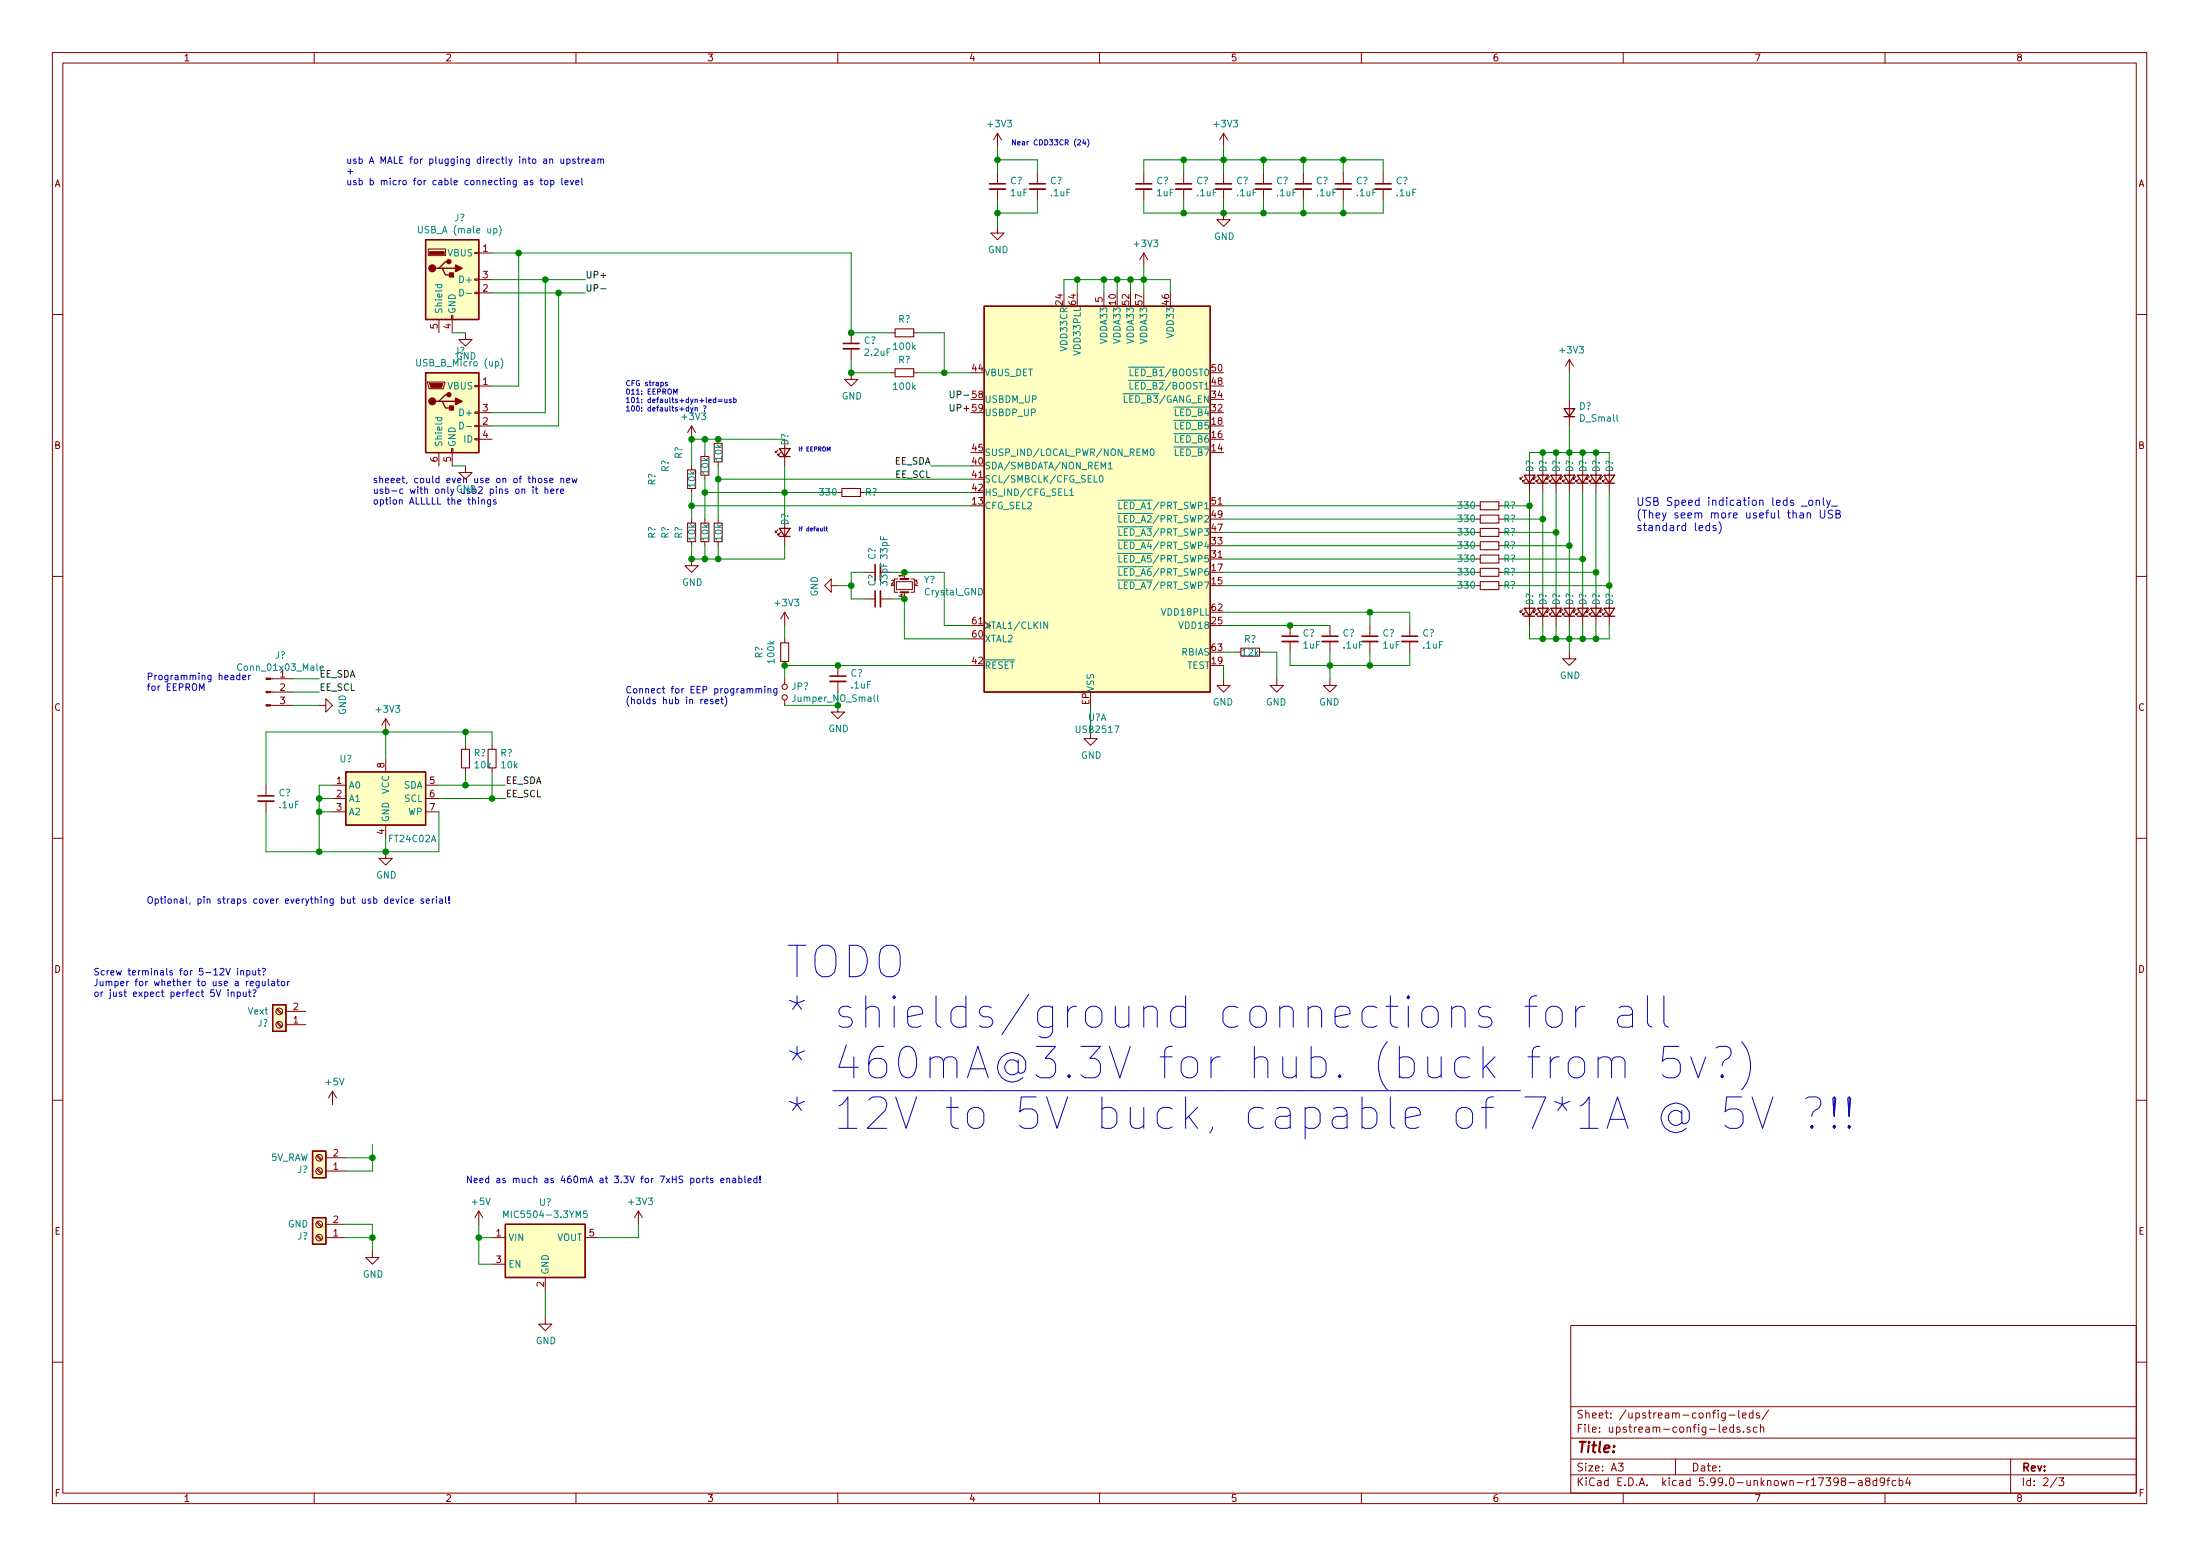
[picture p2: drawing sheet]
EESchema Schematic File Version 5
EELAYER 30 0
EELAYER END
$Descr A3 16535 11693
encoding utf-8
Sheet 2 3
Title ""
Date ""
Rev ""
Comp ""
Comment1 ""
Comment2 ""
Comment3 ""
Comment4 ""
Comment5 ""
Comment6 ""
Comment7 ""
Comment8 ""
Comment9 ""
$EndDescr
Connection ~ 3500 5500
$Comp
L Device:R_Small R?
U 1 1
P 6800 2800
F 0 "R?" V 6700 2800 50  0000 C CNN
F 1 "100k" V 6900 2800 50  0000 C CNN
F 2 "Resistor_SMD:R_0603_1608Metric" H 6800 2800 50  0001 C CNN
F 3 "~" H 6800 2800 50  0001 C CNN
	1    6800 2800
	0    1    1    0   
$EndComp
Text Notes 2800 3800 0    50   ~ 0
sheeet, could even use on of those new \nusb-c with only usb2 pins on it here\noption ALLLLL the things
Wire Wire Line
	2400 5900 2400 6000
$Comp
L Device:R_Small R?
U 1 1
P 6800 2500
F 0 "R?" V 6900 2500 50  0000 C CNN
F 1 "100k" V 6695 2500 50  0000 C CNN
F 2 "Resistor_SMD:R_0603_1608Metric" H 6800 2500 50  0001 C CNN
F 3 "~" H 6800 2500 50  0001 C CNN
	1    6800 2500
	0    -1   -1   0   
$EndComp
$Comp
L Connector:USB_B_Micro J?
U 1 1
P 3400 3100
F 0 "J?" H 3457 3567 50  0000 C CNN
F 1 "USB_B_Micro (up)" H 3457 3476 50  0000 C CNN
F 2 "Connector_USB:USB_Micro-B_Amphenol_10103594-0001LF_Horizontal" H 3550 3050 50  0001 C CNN
F 3 "~" H 3550 3050 50  0001 C CNN
	1    3400 3100
	1    0    0    -1  
$EndComp
Text Notes 2600 1400 0    50   ~ 0
usb A MALE for plugging directly into an upstream\n+\nusb b micro for cable connecting as top level
$Comp
L power:+3V3 #PWR?
U 1 1
P 11800 2800
F 0 "#PWR?" H 11800 2650 50  0001 C CNN
F 1 "+3V3" H 11815 2973 50  0000 C CNN
F 2 "" H 11800 2800 50  0001 C CNN
F 3 "" H 11800 2800 50  0001 C CNN
	1    11800 2800
	1    0    0    -1  
$EndComp
Connection ~ 7100 2800
Connection ~ 2800 8700
$Comp
L power:GND #PWR?
U 1 1
P 6400 2800
F 0 "#PWR?" H 6400 2550 50  0001 C CNN
F 1 "GND" H 6405 2627 50  0000 C CNN
F 2 "" H 6400 2800 50  0001 C CNN
F 3 "" H 6400 2800 50  0001 C CNN
	1    6400 2800
	1    0    0    -1  
$EndComp
Wire Wire Line
	7300 2800 7100 2800
$Comp
L Device:Crystal_GND23_Small Y?
U 1 1
P 6800 4400
F 0 "Y?" V 6754 4544 50  0000 L CNN
F 1 "Crystal_GND23_Small" V 6845 4544 50  0000 L CNN
F 2 "Crystal:Crystal_SMD_3225-4Pin_3.2x2.5mm" H 6800 4400 50  0001 C CNN
F 3 "~" H 6800 4400 50  0001 C CNN
	1    6800 4400
	0    1    1    0   
$EndComp
$Comp
L Connector:Screw_Terminal_01x02 J?
U 1 1
P 2400 8800
F 0 "J?" H 2480 8792 50  0000 L CNN
F 1 "5V_RAW" H 2480 8701 50  0000 L CNN
F 2 "TerminalBlock:TerminalBlock_Altech_AK300-2_P5.00mm" H 2400 8800 50  0001 C CNN
F 3 "~" H 2400 8800 50  0001 C CNN
	1    2400 8800
	-1   0    0    1   
$EndComp
$Comp
L power:+5V #PWR?
U 1 1
P 2500 8300
F 0 "#PWR?" H 2500 8150 50  0001 C CNN
F 1 "+5V" H 2515 8473 50  0000 C CNN
F 2 "" H 2500 8300 50  0001 C CNN
F 3 "" H 2500 8300 50  0001 C CNN
	1    2500 8300
	1    0    0    -1  
$EndComp
$Comp
L Connector:Screw_Terminal_01x02 J?
U 1 1
P 2400 9300
F 0 "J?" H 2480 9292 50  0000 L CNN
F 1 "GND" H 2480 9201 50  0000 L CNN
F 2 "TerminalBlock:TerminalBlock_Altech_AK300-2_P5.00mm" H 2400 9300 50  0001 C CNN
F 3 "~" H 2400 9300 50  0001 C CNN
	1    2400 9300
	-1   0    0    1   
$EndComp
$Comp
L power:GND #PWR?
U 1 1
P 2800 9400
F 0 "#PWR?" H 2800 9150 50  0001 C CNN
F 1 "GND" H 2805 9227 50  0000 C CNN
F 2 "" H 2800 9400 50  0001 C CNN
F 3 "" H 2800 9400 50  0001 C CNN
	1    2800 9400
	1    0    0    -1  
$EndComp
Wire Wire Line
	2800 8600 2800 8700
Wire Wire Line
	2800 8700 2600 8700
Wire Wire Line
	2600 8800 2800 8800
Wire Wire Line
	2800 8800 2800 8700
Wire Wire Line
	2600 9200 2800 9200
Wire Wire Line
	2800 9200 2800 9300
Wire Wire Line
	2600 9300 2800 9300
Connection ~ 2800 9300
Wire Wire Line
	2800 9300 2800 9400
$Comp
L Connector:Screw_Terminal_01x02 J?
U 1 1
P 2100 7700
F 0 "J?" H 2180 7692 50  0000 L CNN
F 1 "Vext" H 2180 7601 50  0000 L CNN
F 2 "TerminalBlock:TerminalBlock_Altech_AK300-2_P5.00mm" H 2100 7700 50  0001 C CNN
F 3 "~" H 2100 7700 50  0001 C CNN
	1    2100 7700
	-1   0    0    1   
$EndComp
$Comp
L Regulator_Linear:MIC5504-3.3YM5 U?
U 1 1
P 4100 9400
F 0 "U?" H 4100 9767 50  0000 C CNN
F 1 "MIC5504-3.3YM5" H 4100 9676 50  0000 C CNN
F 2 "Package_TO_SOT_SMD:SOT-23-5" H 4100 9000 50  0001 C CNN
F 3 "http://ww1.microchip.com/downloads/en/DeviceDoc/MIC550X.pdf" H 3850 9650 50  0001 C CNN
	1    4100 9400
	1    0    0    -1  
$EndComp
$Comp
L power:+5V #PWR?
U 1 1
P 3600 9200
F 0 "#PWR?" H 3600 9050 50  0001 C CNN
F 1 "+5V" H 3615 9373 50  0000 C CNN
F 2 "" H 3600 9200 50  0001 C CNN
F 3 "" H 3600 9200 50  0001 C CNN
	1    3600 9200
	1    0    0    -1  
$EndComp
Wire Wire Line
	3600 9200 3600 9300
Wire Wire Line
	3600 9300 3700 9300
Wire Wire Line
	3700 9500 3600 9500
Wire Wire Line
	3600 9500 3600 9300
Connection ~ 3600 9300
$Comp
L power:GND #PWR?
U 1 1
P 4100 9900
F 0 "#PWR?" H 4100 9650 50  0001 C CNN
F 1 "GND" H 4105 9727 50  0000 C CNN
F 2 "" H 4100 9900 50  0001 C CNN
F 3 "" H 4100 9900 50  0001 C CNN
	1    4100 9900
	1    0    0    -1  
$EndComp
Wire Wire Line
	4100 9700 4100 9900
$Comp
L power:+3V3 #PWR?
U 1 1
P 4800 9200
F 0 "#PWR?" H 4800 9050 50  0001 C CNN
F 1 "+3V3" H 4815 9373 50  0000 C CNN
F 2 "" H 4800 9200 50  0001 C CNN
F 3 "" H 4800 9200 50  0001 C CNN
	1    4800 9200
	1    0    0    -1  
$EndComp
Wire Wire Line
	4500 9300 4800 9300
Wire Wire Line
	4800 9300 4800 9200
$Comp
L power:+3V3 #PWR?
U 1 1
P 8600 2000
F 0 "#PWR?" H 8600 1850 50  0001 C CNN
F 1 "+3V3" H 8615 2173 50  0000 C CNN
F 2 "" H 8600 2000 50  0001 C CNN
F 3 "" H 8600 2000 50  0001 C CNN
	1    8600 2000
	1    0    0    -1  
$EndComp
Wire Wire Line
	8300 2200 8300 2100
Wire Wire Line
	8300 2100 8400 2100
Wire Wire Line
	8600 2100 8600 2000
Wire Wire Line
	8600 2200 8600 2100
Connection ~ 8600 2100
Wire Wire Line
	8500 2200 8500 2100
Connection ~ 8500 2100
Wire Wire Line
	8500 2100 8600 2100
Wire Wire Line
	8400 2200 8400 2100
Connection ~ 8400 2100
Wire Wire Line
	8400 2100 8500 2100
Wire Wire Line
	3900 1900 3700 1900
Wire Wire Line
	3900 2900 3900 1900
Wire Wire Line
	3700 2900 3900 2900
Wire Wire Line
	4100 2100 3700 2100
Wire Wire Line
	3700 3200 4200 3200
Wire Wire Line
	4100 3100 3700 3100
Wire Wire Line
	4200 2200 3700 2200
$Comp
L Connector:USB_A J?
U 1 1
P 3400 2100
F 0 "J?" H 3457 2567 50  0000 C CNN
F 1 "USB_A (male up)" H 3457 2476 50  0000 C CNN
F 2 "Connector_USB:USB_A_Receptacle_GENERIC" H 3550 2050 50  0001 C CNN
F 3 " ~" H 3550 2050 50  0001 C CNN
	1    3400 2100
	1    0    0    -1  
$EndComp
Wire Wire Line
	4100 2100 4100 3100
Wire Wire Line
	4200 2200 4200 3200
Wire Wire Line
	7100 2500 7100 2800
$Comp
L Device:C_Small C?
U 1 1
P 6400 2600
F 0 "C?" H 6492 2645 50  0000 L CNN
F 1 "2.2uF" H 6491 2555 50  0000 L CNN
F 2 "" H 6400 2600 50  0001 C CNN
F 3 "~" H 6400 2600 50  0001 C CNN
	1    6400 2600
	1    0    0    -1  
$EndComp
Wire Wire Line
	6400 2500 6700 2500
Wire Wire Line
	6400 2700 6400 2800
Wire Wire Line
	3900 1900 6400 1900
Wire Wire Line
	6400 1900 6400 2500
Connection ~ 3900 1900
Connection ~ 6400 2500
Text Label 7300 3000 2    50   ~ 0
UP-
Text Label 7300 3100 2    50   ~ 0
UP+
Wire Wire Line
	4200 2200 4400 2200
Connection ~ 4200 2200
Wire Wire Line
	4100 2100 4400 2100
Connection ~ 4100 2100
Text Label 4400 2200 0    50   ~ 0
UP-
Text Label 4400 2100 0    50   ~ 0
UP+
$Comp
L Memory_EEPROM:24LC02 U?
U 1 1
P 2900 6000
F 0 "U?" H 2600 6300 50  0000 C CNN
F 1 "FT24C02A" H 3100 5700 50  0000 C CNN
F 2 "" H 2900 6000 50  0001 C CNN
F 3 "http://ww1.microchip.com/downloads/en/DeviceDoc/21709c.pdf" H 2900 6000 50  0001 C CNN
	1    2900 6000
	1    0    0    -1  
$EndComp
Wire Wire Line
	2400 6000 2400 6100
Wire Wire Line
	7000 3500 7300 3500
Wire Wire Line
	2200 5300 2400 5300
Wire Wire Line
	5900 5300 6300 5300
Text Notes 3500 8900 0    50   ~ 0
Need as much as 460mA at 3.3V for 7xHS ports enabled!
Wire Wire Line
	2400 6400 2900 6400
Wire Wire Line
	3700 5600 3700 5500
Text Label 7000 3600 2    50   ~ 0
EE_SCL
$Comp
L power:+3V3 #PWR?
U 1 1
P 5900 4700
F 0 "#PWR?" H 5900 4550 50  0001 C CNN
F 1 "+3V3" H 5915 4873 50  0000 C CNN
F 2 "" H 5900 4700 50  0001 C CNN
F 3 "" H 5900 4700 50  0001 C CNN
	1    5900 4700
	1    0    0    -1  
$EndComp
Text Label 2400 5200 0    50   ~ 0
EE_SCL
Connection ~ 2400 6400
Wire Wire Line
	2000 6400 2400 6400
Wire Wire Line
	2400 6100 2400 6400
Connection ~ 3700 6000
$Comp
L power:GND #PWR?
U 1 1
P 6300 5300
F 0 "#PWR?" H 6300 5050 50  0001 C CNN
F 1 "GND" H 6305 5127 50  0000 C CNN
F 2 "" H 6300 5300 50  0001 C CNN
F 3 "" H 6300 5300 50  0001 C CNN
	1    6300 5300
	1    0    0    -1  
$EndComp
Wire Wire Line
	3700 6000 3800 6000
Wire Wire Line
	3700 5800 3700 6000
Text Notes 1100 5200 0    50   ~ 0
Programming header\nfor EEPROM
Wire Wire Line
	3700 5500 3500 5500
Connection ~ 2900 5500
Connection ~ 3500 5900
$Comp
L power:+3V3 #PWR?
U 1 1
P 2900 5500
F 0 "#PWR?" H 2900 5350 50  0001 C CNN
F 1 "+3V3" H 2915 5673 50  0000 C CNN
F 2 "" H 2900 5500 50  0001 C CNN
F 3 "" H 2900 5500 50  0001 C CNN
	1    2900 5500
	1    0    0    -1  
$EndComp
Text Label 3800 5900 0    50   ~ 0
EE_SDA
$Comp
L Device:LED_Small D?
U 1 1
P 11800 4600
F 0 "D?" H 11900 4600 50  0000 C CNN
F 1 "R4" H 11800 4743 50  0001 C CNN
F 2 "" V 11800 4600 50  0001 C CNN
F 3 "~" V 11800 4600 50  0001 C CNN
	1    11800 4600
	0    -1   -1   0   
$EndComp
$Comp
L power:GND #PWR?
U 1 1
P 11800 4900
F 0 "#PWR?" H 11800 4650 50  0001 C CNN
F 1 "GND" H 11805 4727 50  0000 C CNN
F 2 "" H 11800 4900 50  0001 C CNN
F 3 "" H 11800 4900 50  0001 C CNN
	1    11800 4900
	1    0    0    -1  
$EndComp
$Comp
L Device:R_Small R?
U 1 1
P 11200 4000
F 0 "R?" V 11200 3800 50  0000 L CNN
F 1 "330" V 11200 4100 50  0000 L CNN
F 2 "" H 11200 4000 50  0001 C CNN
F 3 "~" H 11200 4000 50  0001 C CNN
	1    11200 4000
	0    -1   -1   0   
$EndComp
$Comp
L Device:R_Small R?
U 1 1
P 3700 5700
F 0 "R?" H 3759 5745 50  0000 L CNN
F 1 "10k" H 3759 5655 50  0000 L CNN
F 2 "" H 3700 5700 50  0001 C CNN
F 3 "~" H 3700 5700 50  0001 C CNN
	1    3700 5700
	1    0    0    -1  
$EndComp
$Comp
L Device:R_Small R?
U 1 1
P 3500 5700
F 0 "R?" H 3559 5745 50  0000 L CNN
F 1 "10k" H 3559 5655 50  0000 L CNN
F 2 "" H 3500 5700 50  0001 C CNN
F 3 "~" H 3500 5700 50  0001 C CNN
	1    3500 5700
	1    0    0    -1  
$EndComp
Wire Wire Line
	3500 5800 3500 5900
Wire Wire Line
	3300 6000 3700 6000
$Comp
L Device:R_Small R?
U 1 1
P 11200 3900
F 0 "R?" V 11200 3700 50  0000 L CNN
F 1 "330" V 11200 4000 50  0000 L CNN
F 2 "" H 11200 3900 50  0001 C CNN
F 3 "~" H 11200 3900 50  0001 C CNN
	1    11200 3900
	0    -1   -1   0   
$EndComp
Wire Wire Line
	2200 5200 2400 5200
Wire Wire Line
	2000 5500 2900 5500
Text Notes 4700 5300 0    50   ~ 0
Connect for EEP programming\n(holds hub in reset)
$Comp
L Device:R_Small R?
U 1 1
P 11200 4200
F 0 "R?" V 11200 4000 50  0000 L CNN
F 1 "330" V 11200 4300 50  0000 L CNN
F 2 "" H 11200 4200 50  0001 C CNN
F 3 "~" H 11200 4200 50  0001 C CNN
	1    11200 4200
	0    -1   -1   0   
$EndComp
Wire Wire Line
	2200 5100 2400 5100
Wire Wire Line
	3300 6100 3300 6400
Connection ~ 2400 6100
$Comp
L power:GND #PWR?
U 1 1
P 9600 5100
F 0 "#PWR?" H 9600 4850 50  0001 C CNN
F 1 "GND" H 9605 4927 50  0000 C CNN
F 2 "" H 9600 5100 50  0001 C CNN
F 3 "" H 9600 5100 50  0001 C CNN
	1    9600 5100
	-1   0    0    -1  
$EndComp
Wire Wire Line
	3500 5900 3800 5900
Wire Wire Line
	2000 5500 2000 5900
$Comp
L Device:R_Small R?
U 1 1
P 11200 3800
F 0 "R?" V 11200 3600 50  0000 L CNN
F 1 "330" V 11200 3900 50  0000 L CNN
F 2 "" H 11200 3800 50  0001 C CNN
F 3 "~" H 11200 3800 50  0001 C CNN
	1    11200 3800
	0    -1   -1   0   
$EndComp
$Comp
L Connector:Conn_01x03_Male J?
U 1 1
P 2000 5200
F 0 "J?" H 2108 5479 50  0000 C CNN
F 1 "Conn_01x03_Male" H 2108 5388 50  0000 C CNN
F 2 "" H 2000 5200 50  0001 C CNN
F 3 "~" H 2000 5200 50  0001 C CNN
	1    2000 5200
	1    0    0    -1  
$EndComp
Wire Wire Line
	2900 6300 2900 6400
Connection ~ 6300 5300
Wire Wire Line
	2900 5500 2900 5700
$Comp
L power:GND #PWR?
U 1 1
P 2400 5300
F 0 "#PWR?" H 2400 5050 50  0001 C CNN
F 1 "GND" H 2405 5127 50  0000 C CNN
F 2 "" H 2400 5300 50  0001 C CNN
F 3 "" H 2400 5300 50  0001 C CNN
	1    2400 5300
	0    -1   -1   0   
$EndComp
Wire Wire Line
	3300 5900 3500 5900
Text Label 2400 5100 0    50   ~ 0
EE_SDA
Wire Wire Line
	2400 6100 2500 6100
Wire Wire Line
	3300 6400 2900 6400
$Comp
L Device:R_Small R?
U 1 1
P 5900 4900
F 0 "R?" V 5704 4900 50  0000 C CNN
F 1 "100k" V 5795 4900 50  0000 C CNN
F 2 "Resistor_SMD:R_0603_1608Metric" H 5900 4900 50  0001 C CNN
F 3 "~" H 5900 4900 50  0001 C CNN
	1    5900 4900
	1    0    0    -1  
$EndComp
Wire Wire Line
	2400 6000 2500 6000
Text Label 7000 3500 2    50   ~ 0
EE_SDA
Connection ~ 5900 5000
$Comp
L Device:R_Small R?
U 1 1
P 11200 4100
F 0 "R?" V 11200 3900 50  0000 L CNN
F 1 "330" V 11200 4200 50  0000 L CNN
F 2 "" H 11200 4100 50  0001 C CNN
F 3 "~" H 11200 4100 50  0001 C CNN
	1    11200 4100
	0    -1   -1   0   
$EndComp
Wire Wire Line
	2000 6100 2000 6400
Wire Wire Line
	3500 5500 2900 5500
Wire Wire Line
	3500 5600 3500 5500
Connection ~ 2900 6400
Wire Wire Line
	6300 5200 6300 5300
$Comp
L power:GND #PWR?
U 1 1
P 2900 6400
F 0 "#PWR?" H 2900 6150 50  0001 C CNN
F 1 "GND" H 2905 6227 50  0000 C CNN
F 2 "" H 2900 6400 50  0001 C CNN
F 3 "" H 2900 6400 50  0001 C CNN
	1    2900 6400
	1    0    0    -1  
$EndComp
$Comp
L Device:Jumper_NO_Small JP?
U 1 1
P 5900 5200
F 0 "JP?" V 5855 5248 50  0000 L CNN
F 1 "Jumper_NO_Small" V 5945 5248 50  0000 L CNN
F 2 "" H 5900 5200 50  0001 C CNN
F 3 "~" H 5900 5200 50  0001 C CNN
	1    5900 5200
	0    1    1    0   
$EndComp
Wire Wire Line
	5900 5100 5900 5000
Text Label 3800 6000 0    50   ~ 0
EE_SCL
Wire Wire Line
	2500 5900 2400 5900
Connection ~ 2400 6000
Text Notes 700  7500 0    50   ~ 0
Screw terminals for 5-12V input?\nJumper for whether to use a regulator\nor just expect perfect 5V input?
Text Notes 1100 6800 0    50   ~ 0
Optional, pin straps cover everything but usb device serial!
$Comp
L Device:R_Small R?
U 1 1
P 9400 4900
F 0 "R?" V 9300 4900 50  0000 C CNN
F 1 "12k" V 9400 4900 50  0000 C CNN
F 2 "Resistor_SMD:R_0603_1608Metric" H 9400 4900 50  0001 C CNN
F 3 "~" H 9400 4900 50  0001 C CNN
	1    9400 4900
	0    -1   1    0   
$EndComp
Wire Wire Line
	9500 4900 9600 4900
Wire Wire Line
	9600 4900 9600 5100
Wire Wire Line
	8200 5300 8200 5500
$Comp
L power:GND #PWR?
U 1 1
P 8200 5500
F 0 "#PWR?" H 8200 5250 50  0001 C CNN
F 1 "GND" H 8205 5327 50  0000 C CNN
F 2 "" H 8200 5500 50  0001 C CNN
F 3 "" H 8200 5500 50  0001 C CNN
	1    8200 5500
	1    0    0    -1  
$EndComp
Text Notes 5900 8500 0    236  ~ 0
TODO\n* shields/ground connections for all\n* 460mA@3.3V for hub. (buck from 5v?)\n* ~12V to 5V buck, capable of ~7*1A @ 5V ?!!
$Comp
L Interface_USB:USB2517 U?
U 1 1
P 8200 3700
F 0 "U?" H 8250 2012 50  0000 C CNN
F 1 "USB2517" H 8250 1921 50  0000 C CNN
F 2 "Package_DFN_QFN:QFN-64-1EP_9x9mm_P0.5mm_EP4.7x4.7mm_ThermalVias" H 8500 3300 50  0001 C CNN
F 3 "http://ww1.microchip.com/downloads/en/DeviceDoc/USB2517-USB2517i-Data-Sheet-00001598C.pdf" H 8500 3300 50  0001 C CNN
	1    8200 3700
	1    0    0    -1  
$EndComp
$Comp
L Device:R_Small R?
U 1 1
P 5200 3600
F 0 "R?" V 4900 3600 50  0000 C CNN
F 1 "10k" V 5200 3600 50  0000 C CNN
F 2 "Resistor_SMD:R_0603_1608Metric" H 5200 3600 50  0001 C CNN
F 3 "~" H 5200 3600 50  0001 C CNN
	1    5200 3600
	1    0    0    -1  
$EndComp
$Comp
L power:+3V3 #PWR?
U 1 1
P 5200 3300
F 0 "#PWR?" H 5200 3150 50  0001 C CNN
F 1 "+3V3" H 5215 3473 50  0000 C CNN
F 2 "" H 5200 3300 50  0001 C CNN
F 3 "" H 5200 3300 50  0001 C CNN
	1    5200 3300
	1    0    0    -1  
$EndComp
$Comp
L Device:R_Small R?
U 1 1
P 5200 4000
F 0 "R?" V 4900 4000 50  0000 C CNN
F 1 "10k" V 5200 4000 50  0000 C CNN
F 2 "Resistor_SMD:R_0603_1608Metric" H 5200 4000 50  0001 C CNN
F 3 "~" H 5200 4000 50  0001 C CNN
	1    5200 4000
	1    0    0    -1  
$EndComp
$Comp
L power:GND #PWR?
U 1 1
P 5200 4200
F 0 "#PWR?" H 5200 3950 50  0001 C CNN
F 1 "GND" H 5205 4027 50  0000 C CNN
F 2 "" H 5200 4200 50  0001 C CNN
F 3 "" H 5200 4200 50  0001 C CNN
	1    5200 4200
	1    0    0    -1  
$EndComp
Wire Wire Line
	5200 3300 5200 3500
Wire Wire Line
	5200 4100 5200 4200
$Comp
L Device:R_Small R?
U 1 1
P 5300 3500
F 0 "R?" V 5000 3500 50  0000 C CNN
F 1 "10k" V 5300 3500 50  0000 C CNN
F 2 "Resistor_SMD:R_0603_1608Metric" H 5300 3500 50  0001 C CNN
F 3 "~" H 5300 3500 50  0001 C CNN
	1    5300 3500
	1    0    0    -1  
$EndComp
$Comp
L Device:R_Small R?
U 1 1
P 5400 3400
F 0 "R?" V 5100 3400 50  0000 C CNN
F 1 "10k" V 5400 3400 50  0000 C CNN
F 2 "Resistor_SMD:R_0603_1608Metric" H 5400 3400 50  0001 C CNN
F 3 "~" H 5400 3400 50  0001 C CNN
	1    5400 3400
	1    0    0    -1  
$EndComp
$Comp
L Device:R_Small R?
U 1 1
P 5400 4000
F 0 "R?" V 5100 4000 50  0000 C CNN
F 1 "10k" V 5400 4000 50  0000 C CNN
F 2 "Resistor_SMD:R_0603_1608Metric" H 5400 4000 50  0001 C CNN
F 3 "~" H 5400 4000 50  0001 C CNN
	1    5400 4000
	1    0    0    -1  
$EndComp
$Comp
L Device:R_Small R?
U 1 1
P 5300 4000
F 0 "R?" V 5000 4000 50  0000 C CNN
F 1 "10k" V 5300 4000 50  0000 C CNN
F 2 "Resistor_SMD:R_0603_1608Metric" H 5300 4000 50  0001 C CNN
F 3 "~" H 5300 4000 50  0001 C CNN
	1    5300 4000
	1    0    0    -1  
$EndComp
Wire Wire Line
	5200 3900 5200 3800
Wire Wire Line
	5200 3800 7300 3800
Connection ~ 5200 3800
Wire Wire Line
	5200 3800 5200 3700
Wire Wire Line
	5400 3500 5400 3600
Wire Wire Line
	5400 3600 7300 3600
Wire Wire Line
	5400 3600 5400 3900
Connection ~ 5400 3600
Wire Wire Line
	5200 3300 5300 3300
Connection ~ 5200 3300
Wire Wire Line
	5300 3300 5300 3400
Connection ~ 5300 3300
Wire Wire Line
	5300 3300 5400 3300
Wire Wire Line
	5300 4100 5300 4200
Wire Wire Line
	5300 4200 5200 4200
Connection ~ 5200 4200
Wire Wire Line
	5400 4100 5400 4200
Wire Wire Line
	5400 4200 5300 4200
Connection ~ 5300 4200
Text Notes 4700 3100 0    39   ~ 0
CFG straps\n011: EEPROM\n101: defaults+dyn+led=usb\n100: defaults+dyn ?
Connection ~ 6400 2800
Wire Wire Line
	6400 2800 6700 2800
Wire Wire Line
	6900 2500 7100 2500
Wire Wire Line
	7100 2800 6900 2800
Wire Wire Line
	5900 4700 5900 4800
$Comp
L Device:R_Small R?
U 1 1
P 11200 4300
F 0 "R?" V 11200 4100 50  0000 L CNN
F 1 "330" V 11200 4400 50  0000 L CNN
F 2 "" H 11200 4300 50  0001 C CNN
F 3 "~" H 11200 4300 50  0001 C CNN
	1    11200 4300
	0    -1   -1   0   
$EndComp
$Comp
L Device:R_Small R?
U 1 1
P 11200 4400
F 0 "R?" V 11200 4200 50  0000 L CNN
F 1 "330" V 11200 4500 50  0000 L CNN
F 2 "" H 11200 4400 50  0001 C CNN
F 3 "~" H 11200 4400 50  0001 C CNN
	1    11200 4400
	0    -1   -1   0   
$EndComp
$Comp
L Device:LED_Small D?
U 1 1
P 11600 4600
F 0 "D?" H 11700 4600 50  0000 C CNN
F 1 "R2" H 11600 4743 50  0001 C CNN
F 2 "" V 11600 4600 50  0001 C CNN
F 3 "~" V 11600 4600 50  0001 C CNN
	1    11600 4600
	0    -1   -1   0   
$EndComp
$Comp
L Device:LED_Small D?
U 1 1
P 12000 4600
F 0 "D?" H 12100 4600 50  0000 C CNN
F 1 "R6" H 12000 4743 50  0001 C CNN
F 2 "" V 12000 4600 50  0001 C CNN
F 3 "~" V 12000 4600 50  0001 C CNN
	1    12000 4600
	0    -1   -1   0   
$EndComp
$Comp
L Device:LED_Small D?
U 1 1
P 11900 4600
F 0 "D?" H 12000 4600 50  0000 C CNN
F 1 "R5" H 11900 4743 50  0001 C CNN
F 2 "" V 11900 4600 50  0001 C CNN
F 3 "~" V 11900 4600 50  0001 C CNN
	1    11900 4600
	0    -1   -1   0   
$EndComp
$Comp
L Device:LED_Small D?
U 1 1
P 12100 4600
F 0 "D?" H 12200 4600 50  0000 C CNN
F 1 "R7" H 12100 4743 50  0001 C CNN
F 2 "" V 12100 4600 50  0001 C CNN
F 3 "~" V 12100 4600 50  0001 C CNN
	1    12100 4600
	0    -1   -1   0   
$EndComp
$Comp
L Device:LED_Small D?
U 1 1
P 11500 4600
F 0 "D?" H 11600 4600 50  0000 C CNN
F 1 "R1" H 11500 4743 50  0001 C CNN
F 2 "" V 11500 4600 50  0001 C CNN
F 3 "~" V 11500 4600 50  0001 C CNN
	1    11500 4600
	0    -1   -1   0   
$EndComp
$Comp
L Device:LED_Small D?
U 1 1
P 11700 4600
F 0 "D?" H 11800 4600 50  0000 C CNN
F 1 "R3" H 11700 4743 50  0001 C CNN
F 2 "" V 11700 4600 50  0001 C CNN
F 3 "~" V 11700 4600 50  0001 C CNN
	1    11700 4600
	0    -1   -1   0   
$EndComp
$Comp
L Device:LED_Small D?
U 1 1
P 11800 3600
F 0 "D?" H 11900 3600 50  0000 C CNN
F 1 "G4" H 11800 3743 50  0001 C CNN
F 2 "" V 11800 3600 50  0001 C CNN
F 3 "~" V 11800 3600 50  0001 C CNN
	1    11800 3600
	0    -1   -1   0   
$EndComp
$Comp
L Device:LED_Small D?
U 1 1
P 11700 3600
F 0 "D?" H 11800 3600 50  0000 C CNN
F 1 "G3" H 11700 3743 50  0001 C CNN
F 2 "" V 11700 3600 50  0001 C CNN
F 3 "~" V 11700 3600 50  0001 C CNN
	1    11700 3600
	0    -1   -1   0   
$EndComp
$Comp
L Device:LED_Small D?
U 1 1
P 12100 3600
F 0 "D?" H 12200 3600 50  0000 C CNN
F 1 "G7" H 12100 3743 50  0001 C CNN
F 2 "" V 12100 3600 50  0001 C CNN
F 3 "~" V 12100 3600 50  0001 C CNN
	1    12100 3600
	0    -1   -1   0   
$EndComp
$Comp
L Device:LED_Small D?
U 1 1
P 11600 3600
F 0 "D?" H 11700 3600 50  0000 C CNN
F 1 "G2" H 11600 3743 50  0001 C CNN
F 2 "" V 11600 3600 50  0001 C CNN
F 3 "~" V 11600 3600 50  0001 C CNN
	1    11600 3600
	0    -1   -1   0   
$EndComp
$Comp
L Device:LED_Small D?
U 1 1
P 11500 3600
F 0 "D?" H 11600 3600 50  0000 C CNN
F 1 "G1" H 11500 3743 50  0001 C CNN
F 2 "" V 11500 3600 50  0001 C CNN
F 3 "~" V 11500 3600 50  0001 C CNN
	1    11500 3600
	0    -1   -1   0   
$EndComp
$Comp
L Device:LED_Small D?
U 1 1
P 11900 3600
F 0 "D?" H 12000 3600 50  0000 C CNN
F 1 "G5" H 11900 3743 50  0001 C CNN
F 2 "" V 11900 3600 50  0001 C CNN
F 3 "~" V 11900 3600 50  0001 C CNN
	1    11900 3600
	0    -1   -1   0   
$EndComp
$Comp
L Device:LED_Small D?
U 1 1
P 12000 3600
F 0 "D?" H 12100 3600 50  0000 C CNN
F 1 "G6" H 12000 3743 50  0001 C CNN
F 2 "" V 12000 3600 50  0001 C CNN
F 3 "~" V 12000 3600 50  0001 C CNN
	1    12000 3600
	0    -1   -1   0   
$EndComp
$Comp
L Device:D_Small D?
U 1 1
P 11800 3100
F 0 "D?" V 11845 3030 50  0000 R CNN
F 1 "D_Small" V 11755 3030 50  0000 R CNN
F 2 "" V 11800 3100 50  0001 C CNN
F 3 "~" V 11800 3100 50  0001 C CNN
	1    11800 3100
	0    -1   -1   0   
$EndComp
Wire Wire Line
	11800 2800 11800 3000
Wire Wire Line
	11500 3500 11500 3400
Wire Wire Line
	11500 3400 11600 3400
Wire Wire Line
	11800 3400 11800 3200
Wire Wire Line
	11600 3400 11600 3500
Connection ~ 11600 3400
Wire Wire Line
	11600 3400 11700 3400
Wire Wire Line
	11700 3400 11700 3500
Connection ~ 11700 3400
Wire Wire Line
	11700 3400 11800 3400
Wire Wire Line
	11800 3400 11800 3500
Connection ~ 11800 3400
Wire Wire Line
	11900 3500 11900 3400
Wire Wire Line
	11900 3400 11800 3400
Wire Wire Line
	12000 3500 12000 3400
Wire Wire Line
	12000 3400 11900 3400
Connection ~ 11900 3400
Wire Wire Line
	12100 3500 12100 3400
Wire Wire Line
	12100 3400 12000 3400
Connection ~ 12000 3400
Wire Wire Line
	11300 3800 11500 3800
Wire Wire Line
	11500 3800 11500 3700
Wire Wire Line
	11500 3800 11500 4500
Connection ~ 11500 3800
Wire Wire Line
	11500 4700 11500 4800
Wire Wire Line
	11500 4800 11600 4800
Wire Wire Line
	11800 4800 11800 4900
Wire Wire Line
	11600 4700 11600 4800
Connection ~ 11600 4800
Wire Wire Line
	11600 4800 11700 4800
Wire Wire Line
	11700 4700 11700 4800
Connection ~ 11700 4800
Wire Wire Line
	11700 4800 11800 4800
Wire Wire Line
	11800 4700 11800 4800
Connection ~ 11800 4800
Wire Wire Line
	11900 4700 11900 4800
Wire Wire Line
	11900 4800 11800 4800
Wire Wire Line
	12000 4700 12000 4800
Wire Wire Line
	12000 4800 11900 4800
Connection ~ 11900 4800
Wire Wire Line
	12100 4700 12100 4800
Wire Wire Line
	12100 4800 12000 4800
Connection ~ 12000 4800
Wire Wire Line
	11300 3900 11600 3900
Wire Wire Line
	11600 3900 11600 4500
Wire Wire Line
	11300 4000 11700 4000
Wire Wire Line
	11700 4000 11700 4500
Wire Wire Line
	11300 4100 11800 4100
Wire Wire Line
	11800 4100 11800 4500
Wire Wire Line
	11300 4200 11900 4200
Wire Wire Line
	11900 4200 11900 4500
Wire Wire Line
	11300 4300 12000 4300
Wire Wire Line
	12000 4300 12000 4500
Wire Wire Line
	11300 4400 12100 4400
Wire Wire Line
	12100 4400 12100 4500
Wire Wire Line
	11600 3700 11600 3900
Connection ~ 11600 3900
Wire Wire Line
	11700 3700 11700 4000
Connection ~ 11700 4000
Wire Wire Line
	11800 3700 11800 4100
Connection ~ 11800 4100
Wire Wire Line
	11900 3700 11900 4200
Connection ~ 11900 4200
Wire Wire Line
	12000 3700 12000 4300
Connection ~ 12000 4300
Wire Wire Line
	12100 3700 12100 4400
Connection ~ 12100 4400
Text Notes 12300 4000 0    59   ~ 0
USB Speed indication leds _only_\n(They seem more useful than USB\nstandard leds)
Wire Wire Line
	9200 4900 9300 4900
$Comp
L Device:C_Small C?
U 1 1
P 10300 4800
F 0 "C?" H 10392 4845 50  0000 L CNN
F 1 "1uF" H 10391 4755 50  0000 L CNN
F 2 "" H 10300 4800 50  0001 C CNN
F 3 "~" H 10300 4800 50  0001 C CNN
	1    10300 4800
	1    0    0    -1  
$EndComp
Wire Wire Line
	9200 3800 11100 3800
Wire Wire Line
	9200 3900 11100 3900
Wire Wire Line
	9200 4000 11100 4000
Wire Wire Line
	9200 4100 11100 4100
Wire Wire Line
	9200 4200 11100 4200
Wire Wire Line
	9200 4300 11100 4300
Wire Wire Line
	9200 4400 11100 4400
$Comp
L Device:C_Small C?
U 1 1
P 9700 4800
F 0 "C?" H 9792 4845 50  0000 L CNN
F 1 "1uF" H 9791 4755 50  0000 L CNN
F 2 "" H 9700 4800 50  0001 C CNN
F 3 "~" H 9700 4800 50  0001 C CNN
	1    9700 4800
	1    0    0    -1  
$EndComp
Wire Wire Line
	9200 4600 10300 4600
Wire Wire Line
	10300 4600 10300 4700
Wire Wire Line
	10300 4600 10600 4600
Wire Wire Line
	10600 4600 10600 4700
Connection ~ 10300 4600
Wire Wire Line
	9200 4700 9700 4700
Connection ~ 9700 4700
Wire Wire Line
	9700 4900 9700 5000
Wire Wire Line
	10300 5000 10300 4900
Wire Wire Line
	10300 5000 10600 5000
Connection ~ 10300 5000
$Comp
L power:GND #PWR?
U 1 1
P 10000 5100
F 0 "#PWR?" H 10000 4850 50  0001 C CNN
F 1 "GND" H 10005 4927 50  0000 C CNN
F 2 "" H 10000 5100 50  0001 C CNN
F 3 "" H 10000 5100 50  0001 C CNN
	1    10000 5100
	-1   0    0    -1  
$EndComp
Connection ~ 10000 5000
Wire Wire Line
	10000 5000 10300 5000
$Comp
L power:GND #PWR?
U 1 1
P 9200 5100
F 0 "#PWR?" H 9200 4850 50  0001 C CNN
F 1 "GND" H 9205 4927 50  0000 C CNN
F 2 "" H 9200 5100 50  0001 C CNN
F 3 "" H 9200 5100 50  0001 C CNN
	1    9200 5100
	-1   0    0    -1  
$EndComp
Wire Wire Line
	9200 5000 9200 5100
Wire Wire Line
	10000 5000 10000 5100
Wire Wire Line
	8100 2200 8100 2100
Wire Wire Line
	8100 2100 8300 2100
Connection ~ 8300 2100
$Comp
L power:+3V3 #PWR?
U 1 1
P 9200 1100
F 0 "#PWR?" H 9200 950 50  0001 C CNN
F 1 "+3V3" H 9215 1273 50  0000 C CNN
F 2 "" H 9200 1100 50  0001 C CNN
F 3 "" H 9200 1100 50  0001 C CNN
	1    9200 1100
	1    0    0    -1  
$EndComp
$Comp
L power:GND #PWR?
U 1 1
P 9200 1600
F 0 "#PWR?" H 9200 1350 50  0001 C CNN
F 1 "GND" H 9205 1427 50  0000 C CNN
F 2 "" H 9200 1600 50  0001 C CNN
F 3 "" H 9200 1600 50  0001 C CNN
	1    9200 1600
	1    0    0    -1  
$EndComp
$Comp
L Device:C_Small C?
U 1 1
P 10100 1400
F 0 "C?" H 10192 1445 50  0000 L CNN
F 1 ".1uF" H 10191 1355 50  0000 L CNN
F 2 "" H 10100 1400 50  0001 C CNN
F 3 "~" H 10100 1400 50  0001 C CNN
	1    10100 1400
	1    0    0    -1  
$EndComp
$Comp
L Device:C_Small C?
U 1 1
P 8600 1400
F 0 "C?" H 8692 1445 50  0000 L CNN
F 1 "1uF" H 8691 1355 50  0000 L CNN
F 2 "" H 8600 1400 50  0001 C CNN
F 3 "~" H 8600 1400 50  0001 C CNN
	1    8600 1400
	1    0    0    -1  
$EndComp
$Comp
L Device:C_Small C?
U 1 1
P 8900 1400
F 0 "C?" H 8992 1445 50  0000 L CNN
F 1 ".1uF" H 8991 1355 50  0000 L CNN
F 2 "" H 8900 1400 50  0001 C CNN
F 3 "~" H 8900 1400 50  0001 C CNN
	1    8900 1400
	1    0    0    -1  
$EndComp
$Comp
L Device:C_Small C?
U 1 1
P 9200 1400
F 0 "C?" H 9292 1445 50  0000 L CNN
F 1 ".1uF" H 9291 1355 50  0000 L CNN
F 2 "" H 9200 1400 50  0001 C CNN
F 3 "~" H 9200 1400 50  0001 C CNN
	1    9200 1400
	1    0    0    -1  
$EndComp
$Comp
L Device:C_Small C?
U 1 1
P 9500 1400
F 0 "C?" H 9592 1445 50  0000 L CNN
F 1 ".1uF" H 9591 1355 50  0000 L CNN
F 2 "" H 9500 1400 50  0001 C CNN
F 3 "~" H 9500 1400 50  0001 C CNN
	1    9500 1400
	1    0    0    -1  
$EndComp
$Comp
L Device:C_Small C?
U 1 1
P 9800 1400
F 0 "C?" H 9892 1445 50  0000 L CNN
F 1 ".1uF" H 9891 1355 50  0000 L CNN
F 2 "" H 9800 1400 50  0001 C CNN
F 3 "~" H 9800 1400 50  0001 C CNN
	1    9800 1400
	1    0    0    -1  
$EndComp
Wire Wire Line
	9700 5000 10000 5000
$Comp
L Device:C_Small C?
U 1 1
P 10000 4800
F 0 "C?" H 10092 4845 50  0000 L CNN
F 1 ".1uF" H 10091 4755 50  0000 L CNN
F 2 "" H 10000 4800 50  0001 C CNN
F 3 "~" H 10000 4800 50  0001 C CNN
	1    10000 4800
	1    0    0    -1  
$EndComp
$Comp
L Device:C_Small C?
U 1 1
P 10600 4800
F 0 "C?" H 10692 4845 50  0000 L CNN
F 1 ".1uF" H 10691 4755 50  0000 L CNN
F 2 "" H 10600 4800 50  0001 C CNN
F 3 "~" H 10600 4800 50  0001 C CNN
	1    10600 4800
	1    0    0    -1  
$EndComp
Wire Wire Line
	5900 5000 6300 5000
$Comp
L Device:C_Small C?
U 1 1
P 6300 5100
F 0 "C?" H 6392 5145 50  0000 L CNN
F 1 ".1uF" H 6391 5055 50  0000 L CNN
F 2 "" H 6300 5100 50  0001 C CNN
F 3 "~" H 6300 5100 50  0001 C CNN
	1    6300 5100
	1    0    0    -1  
$EndComp
Connection ~ 6300 5000
Wire Wire Line
	6300 5000 7300 5000
$Comp
L Device:C_Small C?
U 1 1
P 2000 6000
F 0 "C?" H 2092 6045 50  0000 L CNN
F 1 ".1uF" H 2091 5955 50  0000 L CNN
F 2 "" H 2000 6000 50  0001 C CNN
F 3 "~" H 2000 6000 50  0001 C CNN
	1    2000 6000
	1    0    0    -1  
$EndComp
Wire Wire Line
	8600 1300 8600 1200
Wire Wire Line
	8600 1200 8900 1200
Wire Wire Line
	9200 1200 9200 1100
Wire Wire Line
	8900 1200 8900 1300
Connection ~ 8900 1200
Wire Wire Line
	8900 1200 9200 1200
Wire Wire Line
	9200 1200 9200 1300
Connection ~ 9200 1200
Wire Wire Line
	9200 1200 9500 1200
Wire Wire Line
	9500 1200 9500 1300
Wire Wire Line
	9800 1300 9800 1200
Wire Wire Line
	9800 1200 9500 1200
Connection ~ 9500 1200
Wire Wire Line
	10100 1300 10100 1200
Wire Wire Line
	10100 1200 9800 1200
Connection ~ 9800 1200
Wire Wire Line
	10100 1500 10100 1600
Wire Wire Line
	10100 1600 9800 1600
Wire Wire Line
	9800 1500 9800 1600
Connection ~ 9800 1600
Wire Wire Line
	9800 1600 9500 1600
Wire Wire Line
	9500 1500 9500 1600
Connection ~ 9500 1600
Wire Wire Line
	9500 1600 9200 1600
Wire Wire Line
	9200 1500 9200 1600
Connection ~ 9200 1600
Wire Wire Line
	8900 1500 8900 1600
Wire Wire Line
	8900 1600 9200 1600
Wire Wire Line
	8600 1500 8600 1600
Wire Wire Line
	8600 1600 8900 1600
Connection ~ 8900 1600
$Comp
L Device:C_Small C?
U 1 1
P 7800 1400
F 0 "C?" H 7892 1445 50  0000 L CNN
F 1 ".1uF" H 7891 1355 50  0000 L CNN
F 2 "" H 7800 1400 50  0001 C CNN
F 3 "~" H 7800 1400 50  0001 C CNN
	1    7800 1400
	1    0    0    -1  
$EndComp
$Comp
L Device:C_Small C?
U 1 1
P 7500 1400
F 0 "C?" H 7592 1445 50  0000 L CNN
F 1 "1uF" H 7591 1355 50  0000 L CNN
F 2 "" H 7500 1400 50  0001 C CNN
F 3 "~" H 7500 1400 50  0001 C CNN
	1    7500 1400
	1    0    0    -1  
$EndComp
$Comp
L power:+3V3 #PWR?
U 1 1
P 7500 1100
F 0 "#PWR?" H 7500 950 50  0001 C CNN
F 1 "+3V3" H 7515 1273 50  0000 C CNN
F 2 "" H 7500 1100 50  0001 C CNN
F 3 "" H 7500 1100 50  0001 C CNN
	1    7500 1100
	1    0    0    -1  
$EndComp
$Comp
L power:GND #PWR?
U 1 1
P 7500 1700
F 0 "#PWR?" H 7500 1450 50  0001 C CNN
F 1 "GND" H 7505 1527 50  0000 C CNN
F 2 "" H 7500 1700 50  0001 C CNN
F 3 "" H 7500 1700 50  0001 C CNN
	1    7500 1700
	1    0    0    -1  
$EndComp
Wire Wire Line
	7500 1100 7500 1200
Wire Wire Line
	7800 1300 7800 1200
Wire Wire Line
	7800 1200 7500 1200
Connection ~ 7500 1200
Wire Wire Line
	7500 1200 7500 1300
Wire Wire Line
	7800 1500 7800 1600
Wire Wire Line
	7800 1600 7500 1600
Wire Wire Line
	7500 1600 7500 1700
Wire Wire Line
	7500 1500 7500 1600
Connection ~ 7500 1600
Text Notes 8200 1100 2    39   ~ 0
Near CDD33CR (24)
Wire Wire Line
	8000 2200 8000 2100
Wire Wire Line
	8000 2100 8100 2100
Connection ~ 8100 2100
Wire Wire Line
	8800 2200 8800 2100
Wire Wire Line
	8800 2100 8600 2100
$Comp
L Device:C_Small C?
U 1 1
P 10400 1400
F 0 "C?" H 10492 1445 50  0000 L CNN
F 1 ".1uF" H 10491 1355 50  0000 L CNN
F 2 "" H 10400 1400 50  0001 C CNN
F 3 "~" H 10400 1400 50  0001 C CNN
	1    10400 1400
	1    0    0    -1  
$EndComp
Wire Wire Line
	10400 1300 10400 1200
Wire Wire Line
	10400 1200 10100 1200
Connection ~ 10100 1200
Wire Wire Line
	10400 1500 10400 1600
Wire Wire Line
	10400 1600 10100 1600
Connection ~ 10100 1600
$Comp
L Device:C_Small C?
U 1 1
P 6600 4300
F 0 "C?" H 6692 4345 50  0000 L CNN
F 1 "33pF" H 6691 4255 50  0000 L CNN
F 2 "" H 6600 4300 50  0001 C CNN
F 3 "~" H 6600 4300 50  0001 C CNN
	1    6600 4300
	0    -1   -1   0   
$EndComp
$Comp
L Device:C_Small C?
U 1 1
P 6600 4500
F 0 "C?" H 6692 4545 50  0000 L CNN
F 1 "33pF" H 6691 4455 50  0000 L CNN
F 2 "" H 6600 4500 50  0001 C CNN
F 3 "~" H 6600 4500 50  0001 C CNN
	1    6600 4500
	0    -1   -1   0   
$EndComp
$Comp
L power:GND #PWR?
U 1 1
P 6300 4400
F 0 "#PWR?" H 6300 4150 50  0001 C CNN
F 1 "GND" H 6305 4227 50  0000 C CNN
F 2 "" H 6300 4400 50  0001 C CNN
F 3 "" H 6300 4400 50  0001 C CNN
	1    6300 4400
	0    1    1    0   
$EndComp
Wire Wire Line
	7300 4700 7100 4700
Wire Wire Line
	7100 4700 7100 4300
Wire Wire Line
	7100 4300 6800 4300
Wire Wire Line
	6700 4300 6800 4300
Connection ~ 6800 4300
Wire Wire Line
	6500 4300 6400 4300
Wire Wire Line
	6400 4300 6400 4400
Wire Wire Line
	6400 4400 6300 4400
Wire Wire Line
	6400 4400 6400 4500
Wire Wire Line
	6400 4500 6500 4500
Connection ~ 6400 4400
Wire Wire Line
	6700 4500 6800 4500
Wire Wire Line
	6800 4500 6800 4800
Wire Wire Line
	6800 4800 7300 4800
Connection ~ 6800 4500
$Comp
L power:GND #PWR?
U 1 1
P 3500 2500
F 0 "#PWR?" H 3500 2250 50  0001 C CNN
F 1 "GND" H 3505 2327 50  0000 C CNN
F 2 "" H 3500 2500 50  0001 C CNN
F 3 "" H 3500 2500 50  0001 C CNN
	1    3500 2500
	1    0    0    -1  
$EndComp
$Comp
L power:GND #PWR?
U 1 1
P 3500 3500
F 0 "#PWR?" H 3500 3250 50  0001 C CNN
F 1 "GND" H 3505 3327 50  0000 C CNN
F 2 "" H 3500 3500 50  0001 C CNN
F 3 "" H 3500 3500 50  0001 C CNN
	1    3500 3500
	1    0    0    -1  
$EndComp
Wire Wire Line
	3400 2500 3500 2500
Wire Wire Line
	3400 3500 3500 3500
Wire Wire Line
	9700 4700 10000 4700
Wire Wire Line
	10000 5000 10000 4900
Wire Wire Line
	10600 5000 10600 4900
Wire Wire Line
	5300 3600 5300 3700
$Comp
L Device:R_Small R?
U 1 1
P 6400 3700
F 0 "R?" V 6400 3500 50  0000 L CNN
F 1 "330" V 6400 3800 50  0000 L CNN
F 2 "" H 6400 3700 50  0001 C CNN
F 3 "~" H 6400 3700 50  0001 C CNN
	1    6400 3700
	0    -1   -1   0   
$EndComp
Wire Wire Line
	6500 3700 7300 3700
Wire Wire Line
	5300 3700 5900 3700
Connection ~ 5300 3700
Wire Wire Line
	5300 3700 5300 3900
$Comp
L Device:LED_Small D?
U 1 1
P 5900 4000
F 0 "D?" H 6000 4000 50  0000 C CNN
F 1 "G1" H 5900 4143 50  0001 C CNN
F 2 "" V 5900 4000 50  0001 C CNN
F 3 "~" V 5900 4000 50  0001 C CNN
	1    5900 4000
	0    -1   -1   0   
$EndComp
$Comp
L Device:LED_Small D?
U 1 1
P 5900 3400
F 0 "D?" H 6000 3400 50  0000 C CNN
F 1 "G1" H 5900 3543 50  0001 C CNN
F 2 "" V 5900 3400 50  0001 C CNN
F 3 "~" V 5900 3400 50  0001 C CNN
	1    5900 3400
	0    -1   -1   0   
$EndComp
Wire Wire Line
	5400 3300 5900 3300
Connection ~ 5400 3300
Wire Wire Line
	5900 4100 5900 4200
Wire Wire Line
	5900 4200 5400 4200
Connection ~ 5400 4200
Wire Wire Line
	5900 3500 5900 3700
Connection ~ 5900 3700
Wire Wire Line
	5900 3700 6300 3700
Wire Wire Line
	5900 3700 5900 3900
Text Notes 6000 3400 0    31   ~ 0
If EEPROM
Text Notes 6000 4000 0    31   ~ 0
If default
$EndSCHEMATC
